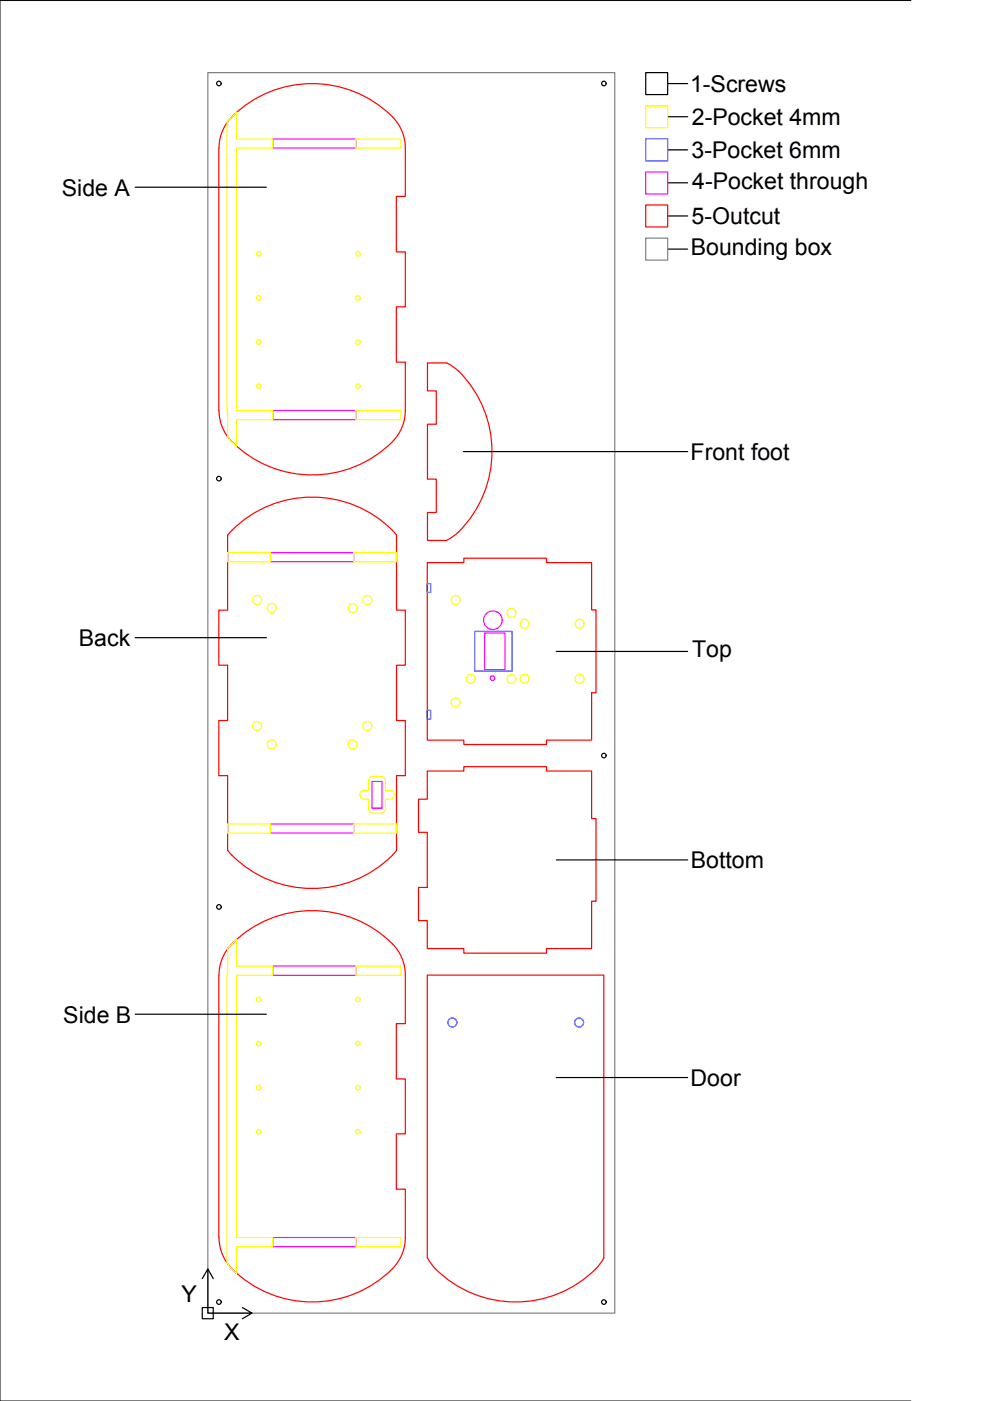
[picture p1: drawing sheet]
<svg xmlns="http://www.w3.org/2000/svg" width="210mm" height="297mm" viewBox="0 0 210 297" stroke-linecap="round" stroke-linejoin="round" font-family="sans-serif">
<!-- layer: Calque 1 -->
<g fill="none" stroke="#f00" stroke-width=".25">
<path d="M46.4 31.4v55.7M46.4 31.4a9.9 9.9 0 0 1 4.2-8 23.9 23.9 0 0 1 33.7 2.6l.8 1.4 .5 1.6 .3 2.4v10.2h-1.9v11.8h1.9v11.7h-1.9v11.7h1.9v10.3M136.9 43.5h4.7v4.6h-4.7zM97.3 78.8l-1.2-1.1-1.4-.8h-4.1v6h1.9v7h-1.9v11.7h1.9v7.1h-1.9v5.9h4.1M97.3 78.7a23.9 23.9 0 0 1-1.2 35l-1.4 .8M46.4 87a9.8 9.8 0 0 0 4.2 8 23.9 23.9 0 0 0 33.7-2.6l.8-1.4 .5-1.5 .3-2.5M48.3 113.4v16h-1.9v11.6h1.9v11.8h-1.9v11.7h1.9v15.9M48.3 113.4a23.9 23.9 0 0 1 35.8 0v16h1.8v11.6h-1.8v11.8h1.8v11.7h-1.8v15.9M90.6 119.3h7.7v-1h17.6v1h9.5v10h1v17.6h-1v10h-9.5v.9h-17.6v-.9h-7.7zM90.6 163.5h7.7v-1h17.6v1h9.5v10.1h1v17.5h-1v10h-9.5v1h-17.6v-1h-7.7v-5.9h-1.9v-7h1.9v-11.7h-1.9v-7.1h1.9zM84.1 180.3a23.9 23.9 0 0 1-35.8 0M46.4 206.7v55.7"/>
<path d="M46.4 206.7a9.9 9.9 0 0 1 4.2-7.9 23.9 23.9 0 0 1 33.7 2.6l.8 1.4 .5 1.5 .3 2.4v10.3h-1.9v11.8h1.9v11.6h-1.9v11.7h1.9v10.3M85.9 262.4a9.9 9.9 0 0 1-4.1 7.9 23.9 23.9 0 0 1-33.7-2.6l-.8-1.4-.5-1.5-.4-2.4M90.6 266.7v-60h37.4v60M90.6 266.7l.8 1.2 .9 1.1M128 266.7a13.2 13.2 0 0 1-4.6 4.8 24.1 24.1 0 0 1-31.1-2.5"/>
</g>
<g fill="none" stroke="#f0f" stroke-width=".25">
<path d="M57.8 29.5h17.6v1.9h-17.6zM136.9 36.4h4.7v4.7h-4.7zM57.8 87h17.6v2h-17.6zM57.4 117.2h17.6v1.9h-17.6zM102.7 134.2h4.4v7.8h-4.4zM57.4 174.7h17.6v1.9h-17.6zM78.9 165.7h2.1v5.7h-2.1zM57.8 204.8h17.6v2h-17.6zM57.8 262.4h17.6v1.9h-17.6z"/>
<circle cx="104.5" cy="131.5" r="1.97"/>
<circle cx="104.4" cy="143.8" r=".49"/>
</g>
<g fill="none" stroke="#ff0" stroke-width=".25">
<path d="M48.1 25.9v61.2M50.2 23.8v5.7h7.6v1.9h-7.6v55.6h7.6v2h-7.6v5.6l-1.1-.9M50.2 23.8l-2 2.1M75.4 29.5h9.6v1.9h-9.6zM136.9 22.4v4.7h4.7v-4.7h-4.7h4.7M48.1 87l.1 .3M48.3 87.3v5.4M48.3 92.6l.9 1M75.4 87h9.6v2h-9.6zM48.3 117.2h9.1v1.9h-9.1zM75 117.2h9.1v1.9h-9.1zM48.3 174.7h9.1v1.9h-9.1z"/>
<path d="M75 174.7h9.1v1.9h-9.1zM77.2 167.5a.95 .95 0 0 0-.9 1 .95 .95 0 0 0 .9 .9h.9v2.1a.95 .95 0 0 0 1 .9h1.7a.95 .95 0 0 0 .9-.9M79.1 164.6h1.7M79.1 164.6a.95 .95 0 0 0-1 .9v2.1h-.9M80.8 164.6a.95 .95 0 0 1 .9 .9M81.7 165.6v2h.9M82.7 167.5a.95 .95 0 0 1 .9 1 .95 .95 0 0 1-1 .9h-.9v2.1M48.2 206.4l-.1 61.5M48.3 201.2v5.2M49.1 200.1l1.1-.9v5.6h7.6v2h-7.6v55.6h7.6v1.9h-7.6v5.7M49.2 200.1l-.9 1.1M75.4 204.8h9.6v2h-9.6z"/>
<path d="M48.2 267.8l2 2.2M75.4 262.4h9.6v1.9h-9.6z"/>
<circle cx="54.8" cy="53.8" r=".49"/>
<circle cx="75.9" cy="53.8" r=".49"/>
<circle cx="54.8" cy="72.5" r=".49"/>
<circle cx="54.8" cy="63.2" r=".49"/>
<circle cx="75.9" cy="72.5" r=".49"/>
<circle cx="75.9" cy="63.2" r=".49"/>
<circle cx="54.8" cy="81.9" r=".49"/>
<circle cx="75.9" cy="81.9" r=".49"/>
<circle cx="54.5" cy="127.2" r=".95"/>
<circle cx="57.6" cy="128.9" r=".95"/>
<circle cx="74.8" cy="128.9" r=".95"/>
<circle cx="77.9" cy="127.2" r=".95"/>
<circle cx="96.6" cy="127.2" r=".95"/>
<circle cx="108.4" cy="129.9" r=".95"/>
<circle cx="111.2" cy="132.3" r=".95"/>
<circle cx="122.9" cy="132.3" r=".95"/>
<circle cx="54.5" cy="153.9" r=".95"/>
<circle cx="57.6" cy="157.8" r=".95"/>
<circle cx="74.8" cy="157.8" r=".95"/>
<circle cx="77.9" cy="153.9" r=".95"/>
<circle cx="96.6" cy="148.9" r=".95"/>
<circle cx="99.8" cy="143.9" r=".95"/>
<circle cx="108.4" cy="143.9" r=".95"/>
<circle cx="111.2" cy="143.9" r=".95"/>
<circle cx="122.9" cy="143.9" r=".95"/>
<circle cx="54.8" cy="211.9" r=".49"/>
<circle cx="75.9" cy="211.9" r=".49"/>
<circle cx="54.8" cy="240" r=".49"/>
<circle cx="54.8" cy="230.6" r=".49"/>
<circle cx="54.8" cy="221.2" r=".49"/>
<circle cx="75.9" cy="240" r=".49"/>
<circle cx="75.9" cy="230.6" r=".49"/>
<circle cx="75.9" cy="221.2" r=".49"/>
</g>
<g fill="none" stroke="#00f" stroke-width=".25">
<path d="M136.9 29.4h4.7v4.7h-4.7zM90.6 123.7h.7v1.9h-.7zM100.6 133.9h8v8.4h-8zM90.6 150.6h.7v1.9h-.7z"/>
<circle cx="95.9" cy="216.8" r=".95"/>
<circle cx="122.8" cy="216.8" r=".95"/>
</g>
<path d="M44.1 15.4h86.2v263h-86.2zM136.9 50.5h4.7v4.6h-4.7z" fill="none" stroke="#808080" stroke-width=".25"/>
<g fill="none" stroke="#000" stroke-width=".25">
<path d="M136.9 15.4h4.7v4.7h-4.7zM141.6 17.7h4.2M28.7 39.7h27.8M141.6 24.8h4.2M141.6 31.8h4.2M141.6 38.8h4.2M141.6 45.8h4.2M141.6 52.8h4.2M98.3 95.7h47.5M28.7 135.2h27.8M117.9 138.1h27.9M117.9 182.3h27.9"/>
<path d="M28.7 215h27.8M117.9 228.5h27.9M42.9 277.2h2.3v2.4h-2.3zM42.9 271.1l1.2-2 1.1 2M44.1 269.1v9.3h9.3l-2-1.2M53.4 278.4l-2 1.2"/>
<circle cx="46.4" cy="17.7" r=".49"/>
<circle cx="128" cy="17.7" r=".49"/>
<circle cx="46.4" cy="101.5" r=".49"/>
<circle cx="128" cy="160.2" r=".49"/>
<circle cx="46.4" cy="192.3" r=".49"/>
<circle cx="46.4" cy="276.1" r=".49"/>
<circle cx="128" cy="276.1" r=".49"/>
</g>
<path d="M193.1 .1h-193.1v296.9h193.1" fill="none" stroke="#000" stroke-width=".21"/>
<g font-size="4.9">
<text x="146.3" y="19.5">1-Screws</text>
<text x="146.7" y="26.5">2-Pocket 4mm</text>
<text x="146.6" y="33.5">3-Pocket 6mm</text>
<text x="13.1" y="41.5">Side A</text>
<text x="146.8" y="40">4-Pocket through</text>
<text x="146.6" y="47.6">5-Outcut</text>
<text x="146.5" y="54">Bounding box</text>
<text x="146.4" y="97.6">Front foot</text>
<text x="16.7" y="136.9">Back</text>
<text x="146.7" y="139.3">Top</text>
<text x="146.5" y="184">Bottom</text>
<text x="13.4" y="216.8">Side B</text>
<text x="146.4" y="230.2">Door</text>
<text x="38.5" y="276.1">Y</text>
<text x="47.5" y="284">X</text>
</g>
</svg>
